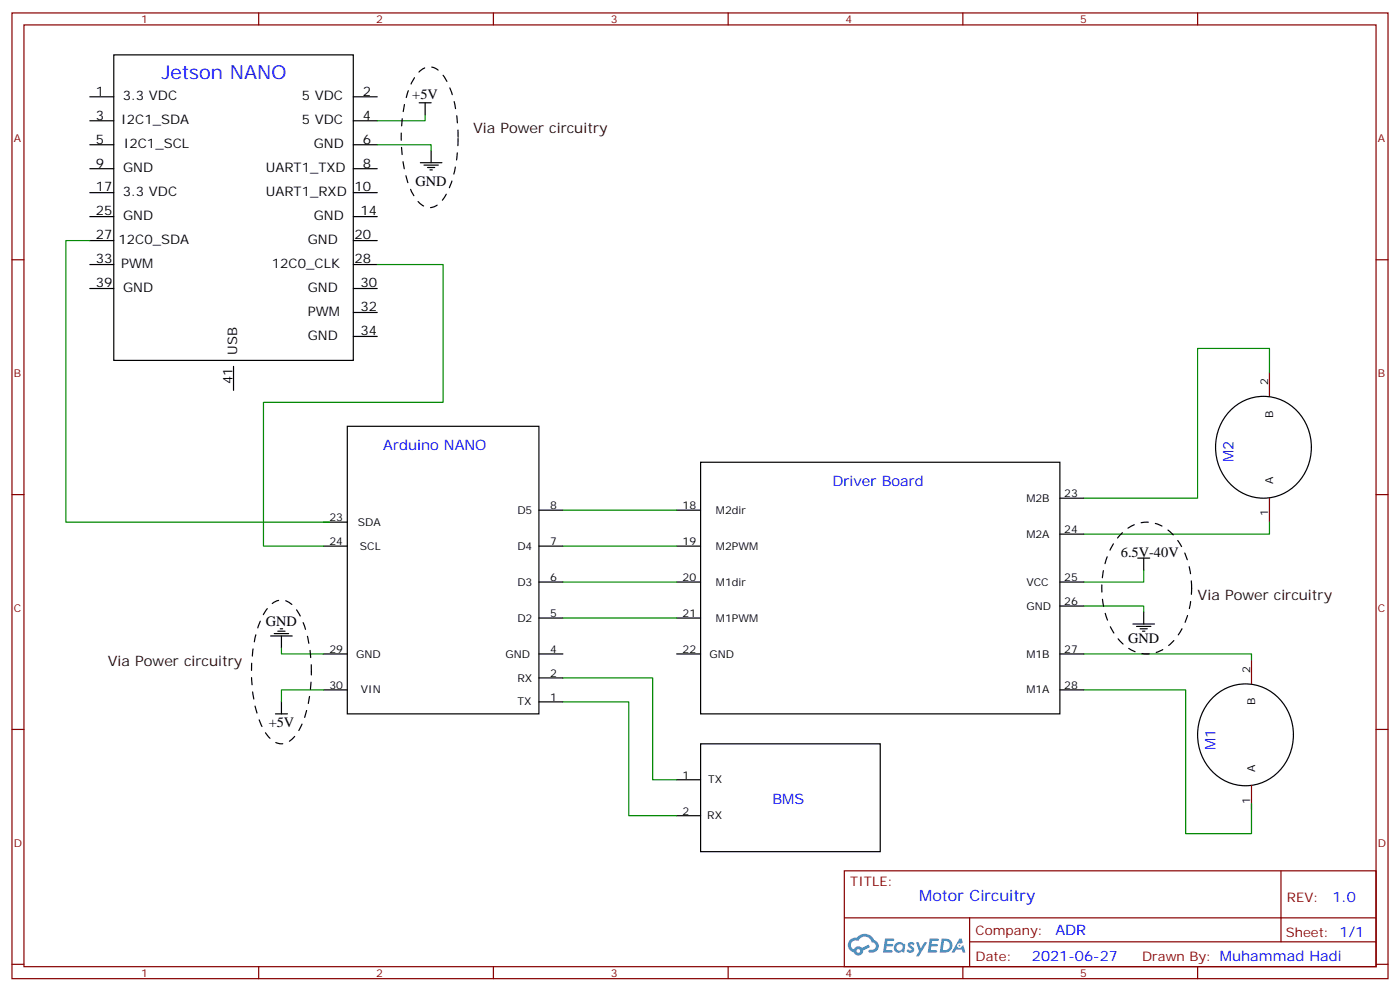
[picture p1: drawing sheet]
<svg xmlns="http://www.w3.org/2000/svg" width="412mm" height="292mm" viewBox="0 0 412 292" stroke-linecap="round" stroke-linejoin="round" font-family="sans-serif">
<g fill="none" stroke="#000" stroke-width=".35">
<path d="M33.5 16.2h70.6v89.9h-70.6zM26.5 35.6h7M26.5 28.5h7M104.1 35.6h7M104.1 28.5h7M26.5 56.7h7M26.5 49.7h7M26.5 42.6h7M104.1 56.7h7M104.1 49.7h7M104.1 42.6h7M26.5 77.9h7"/>
<path d="M26.5 70.8h7M26.5 63.8h7M104.1 77.9h7M104.1 70.8h7M104.1 63.8h7M26.5 84.9h7M104.1 84.9h7M104.1 99.1h7M104.1 92h7M68.8 107.9v7"/>
</g>
<g fill="none" stroke="#870000" stroke-width=".35">
<path d="M3.5 3.8h405.4v284.3h-405.4zM7.1 7.3h398.2v277.3h-398.2zM76.2 3.8v3.5M145.3 3.8v3.5M214.5 3.8v3.5M283.6 3.8v3.5M352.8 3.8v3.5M3.5 76.5h3.6M405.3 76.5h3.6M3.5 145.6h3.6M405.3 145.6h3.6M3.5 214.8h3.6"/>
<path d="M405.3 214.8h3.6M248.7 256.4h156.6v28.2h-156.6zM377.3 256.4v20.9M248.7 270.2h156.5M285.6 277.3h119.6M285.6 270.2v14.2M3.5 283.9h3.6M76.2 284.6v3.5M145.3 284.6v3.5M214.5 284.6v3.5M283.6 284.6v3.5M352.8 284.6v3.5"/>
<path d="M405.3 283.9h3.6"/>
</g>
<g fill="#5487ff">
<path d="M267.7 277.6a1.22 1.22 0 0 1 1.7 .2l-.4 .6a.47 .47 0 0 0-.3-.4 .47 .47 0 0 0-.5 .2l.1 .2a1.14 1.14 0 0 1 .8 1.8 1.14 1.14 0 0 1-1.9 0l-.2-.2 .5-.6 .7 .5a.29 .29 0 0 0 .3-.3 .29 .29 0 0 0-.2-.3 1.04 1.04 0 0 1-.6-1.7z"/>
<path d="M260.7 276.3h2.4l.3 .2-.2 .5-1.8 .1-.1 .8h1.5l.3 .4-.3 .4h-1.6l-.2 1.1h1.7l.2 .3-.2 .3-2.6 .1z"/>
<path d="M273.8 276.3h2.4l.3 .2-.1 .5-1.8 .1-.2 .8h1.6l.3 .4-.4 .4h-1.6l-.1 1.1h1.7l.2 .3-.2 .3-2.6 .1z"/>
<path d="M282.6 276.3h.7l.3 1.3-.6 .3a.69 .69 0 0 0-1 .3 .69 .69 0 0 0 .4 .9 .69 .69 0 0 0 .9-.6l.5-.2 .6 2.2h-.8l-.2-.9h-1.8l-.5 .9h-.8z"/>
<path d="M269.8 277.4h.8l.6 1.8 1.1-1.8h.9l-2.6 4.2h-.8l.9-1.5z"/>
<path d="M277.4 276.3l-.6 4.2h1.3a2.11 2.11 0 0 0 2.5-2.1 2.11 2.11 0 0 0-2.5-2.1zM278.1 277.1a1.39 1.39 0 0 1 1.7 1.4 1.39 1.39 0 0 1-1.8 1.3h-.3z"/>
<path d="M263.7 277.9a1.54 1.54 0 0 0-.1 2.2 1.54 1.54 0 0 0 2.2 .1l.6 .3 .3-2.3-.2-.3h-.4a1.49 1.49 0 0 0-2.4 0zM264 278.9a.94 .94 0 0 1 1.8 0 .94 .94 0 0 1-1.8 0z"/>
<path d="M250.4 276.7a2.18 2.18 0 0 0 1.1 3.7 1.44 1.44 0 0 0 1.6 .9 1.44 1.44 0 0 0 1.2-1.4l2-1.1-.5-.7-1.9 1a1.47 1.47 0 0 0-2.4 .4 1.39 1.39 0 0 1-.7-1.9 1.39 1.39 0 0 1 2-.5 2.12 2.12 0 0 1 2.2-1.3 2.12 2.12 0 0 1 1.9 1.7 1.14 1.14 0 0 1 1.1 1.4 1.14 1.14 0 0 1-1.7 .7 .43 .43 0 0 0-.5 .4 .43 .43 0 0 0 .4 .5 1.98 1.98 0 0 0 2.5-1.2 1.98 1.98 0 0 0-1.2-2.6 3.1 3.1 0 0 0-5.3-.6l-.9 .1zM252.3 280a.55 .55 0 0 1 1.1 0 .55 .55 0 0 1-1.1 0z"/>
<circle cx="282.6" cy="278.4" r=".26"/>
</g>
<g fill="none" stroke="#000" stroke-width=".35">
<path d="M123.5 30.3h3.5M125.2 30.3v3.5M123.8 47.9h6.4M124.9 48.6h4.2M125.9 49.3h2.2M126.6 50h.8M127 44.4v3.5M102.3 125.5h56.4v84.7h-56.4zM206.4 136.1h105.8v74.1h-105.8zM362.2 121.1a13.8 13.8 0 0 1 23.5 6.1 14.8 14.8 0 0 1-15 19.4 15.1 15.1 0 0 1-10.2-23.3zM95.2 153.7h7.1M158.7 150.2h7.1"/>
<path d="M199.3 150.2h7.1M312.2 157.3h7.1M312.2 146.7h7.1M95.2 160.8h7.1M158.7 160.8h7.1M158.7 171.4h7.1M199.3 160.8h7.1M199.3 171.4h7.1M312.2 171.4h7.1M312.2 178.4h7.1M335.1 164.3h3.6M336.9 164.3v3.6"/>
<path d="M79.7 187.3h6.4M80.8 186.5h4.2M81.8 185.8h2.2M82.5 185.1h.8M82.9 187.3v3.5M95.2 192.5h7.1M158.7 192.5h7.1M158.7 182h7.1M158.7 199.6h7.1M199.3 192.5h7.1M199.3 182h7.1M312.2 192.5h7.1"/>
<path d="M333.7 183.7h6.4M334.8 184.4h4.2M335.8 185.1h2.2M336.5 185.8h.8M336.9 180.2v3.5M81.1 210.2h3.6M82.9 206.7v3.5M95.2 203.1h7.1M158.7 206.7h7.1M206.4 219h52.9v31.8h-52.9zM312.2 203.1h7.1M356.9 205.8a13.8 13.8 0 0 1 23.5 6.1 14.8 14.8 0 0 1-15 19.4 15.1 15.1 0 0 1-10.2-23.3z"/>
<path d="M199.3 229.6h7.1M199.3 240.2h7.1"/>
</g>
<path d="M373.9 109.6v7.1M373.9 146.7v7M368.7 194.3v7.1M368.7 231.4v7" fill="none" stroke="#870000" stroke-width=".35"/>
<g fill="none" stroke="#008700" stroke-width=".35">
<path d="M125.2 33.8v1.8h-14.1M111.1 42.6h15.9v1.8M26.5 70.8h-7.1v82.9h77.6M111.1 77.9h19.4v40.6h-52.9v42.3h17.6M373.9 109.6v-7h-21.1v44.1h-33.5M165.8 150.2h33.5M373.9 153.7v3.6h-54.6M165.8 160.8h33.5M165.8 171.4h33.5M319.3 178.4h17.6v1.8M336.9 167.9v3.5h-17.6M82.9 190.8v1.7h12.3"/>
<path d="M165.8 199.6h26.5v30h7M165.8 182h33.5M319.3 192.5h49.4v1.8M95.2 203.1h-12.3v3.6M165.8 206.7h19.4v33.5h14.1M319.3 203.1h29.9v42.4h19.5v-8.9"/>
</g>
<path d="M134.9 40.4a35.5 35.5 0 0 0-3.7-17.2 5.5 5.5 0 0 0-5.5-3.4 7.9 7.9 0 0 0-4.5 4.6 43.5 43.5 0 0 0 0 32 7.2 7.2 0 0 0 5.4 4.7 6 6 0 0 0 4.6-3.5 35.5 35.5 0 0 0 3.7-17.2M351 173.1a21.7 21.7 0 0 0-7.2-17.3 9.9 9.9 0 0 0-14 1.9 25.5 25.5 0 0 0-3.8 24.2 15.2 15.2 0 0 0 9.3 10.3 10.6 10.6 0 0 0 11.4-4.7 24 24 0 0 0 4.3-14.4M91.7 197.8a35.4 35.4 0 0 0-3.9-17.5 5.8 5.8 0 0 0-5.8-3.5 8.2 8.2 0 0 0-4.7 4.7 43.2 43.2 0 0 0 0 32.7 7.5 7.5 0 0 0 5.6 4.8 6.3 6.3 0 0 0 4.9-3.6 35.4 35.4 0 0 0 3.9-17.6" fill="none" stroke="#000" stroke-width=".35" stroke-dasharray="2.1 2.1"/>
<text font-size="5.6" fill="#00f" x="47.6" y="23.2">Jetson NANO</text>
<text font-size="4.6" fill="#00f" x="270.8" y="265.4">Motor Circuitry</text>
<g font-size="4.2">
<text x="121.4" y="29.2">+5V</text>
<text x="122.4" y="54.7">GND</text>
<text x="330.2" y="164.1">6.5V-40V</text>
<text x="78.3" y="184.2">GND</text>
<text x="332.3" y="189.4">GND</text>
<text x="79.1" y="214.1">+5V</text>
</g>
<g font-size="4.2" fill="#300">
<text x="139.3" y="39.1">Via Power circuitry</text>
<text x="352.8" y="176.7">Via Power circuitry</text>
<text x="31.7" y="196.1">Via Power circuitry</text>
</g>
<g font-size="4.2" fill="#00f">
<text x="112.9" y="132.6">Arduino NANO</text>
<text x="363.4" y="136.1" transform="rotate(-90 363.4 136.1)">M2</text>
<text x="245.2" y="143.2">Driver Board</text>
<text x="358.1" y="220.8" transform="rotate(-90 358.1 220.8)">M1</text>
<text x="227.5" y="236.6">BMS</text>
<text x="392.5" y="265.7">1.0</text>
<text x="310.9" y="275.2">ADR</text>
<text x="304" y="283">2021-06-27</text>
</g>
<g font-size="3.9">
<text x="28.2" y="28.2">1</text>
<text x="36.2" y="29.6">3.3 VDC</text>
<text x="88.9" y="29.6">5 VDC</text>
<text x="106.9" y="28.2">2</text>
<text x="28.2" y="35.2">3</text>
<text x="106.9" y="35.2">4</text>
<text x="35.7" y="36.6">I2C1_SDA</text>
<text x="88.9" y="36.6">5 VDC</text>
<text x="28.2" y="42.3">5</text>
<text x="36.5" y="43.7">I2C1_SCL</text>
<text x="92.4" y="43.7">GND</text>
<text x="106.9" y="42.3">6</text>
<text x="28.2" y="49.3">9</text>
<text x="36.3" y="50.7">GND</text>
<text x="78.3" y="50.7">UART1_TXD</text>
<text x="106.9" y="49.3">8</text>
<text x="28.2" y="56.4">17</text>
<text x="36.2" y="57.8">3.3 VDC</text>
<text x="78.3" y="57.8">UART1_RXD</text>
<text x="104.4" y="56.4">10</text>
<text x="28.2" y="63.4">25</text>
<text x="36.3" y="64.8">GND</text>
<text x="92.4" y="64.8">GND</text>
<text x="106.2" y="63.4">14</text>
<text x="28.2" y="70.5">27</text>
<text x="34.9" y="71.9">12C0_SDA</text>
<text x="90.7" y="71.9">GND</text>
<text x="104.4" y="70.5">20</text>
<text x="28.2" y="77.5">33</text>
<text x="104.4" y="77.5">28</text>
<text x="35.7" y="79">PWM</text>
<text x="80.1" y="79">12C0_CLK</text>
<text x="28.2" y="84.6">39</text>
<text x="36.3" y="86">GND</text>
<text x="90.7" y="86">GND</text>
<text x="106.2" y="84.6">30</text>
<text x="90.7" y="93.1">PWM</text>
<text x="106.2" y="91.7">32</text>
<text x="90.7" y="100.1">GND</text>
<text x="106.2" y="98.7">34</text>
<text x="69.8" y="104.4" transform="rotate(-90 69.8 104.4)">USB</text>
<text x="68.4" y="113.2" transform="rotate(-90 68.4 113.2)">41</text>
</g>
<g font-size="3.9" fill="#800">
<text x="250.5" y="261">TITLE:</text>
<text x="379.1" y="265.7">REV:</text>
<text x="287.4" y="275.2">Company:</text>
<text x="378.7" y="275.8">Sheet: 1/1</text>
<text x="287.4" y="282.9">Date:</text>
<text x="336.4" y="282.9">Drawn By: Muhammad Hadi</text>
</g>
<g font-size="3.2" fill="#800">
<text x="41.6" y="6.8">1</text>
<text x="110.8" y="6.8">2</text>
<text x="179.9" y="6.8">3</text>
<text x="249.1" y="6.8">4</text>
<text x="318.2" y="6.8">5</text>
<text x="4.1" y="41.9">A</text>
<text x="405.9" y="41.9">A</text>
<text x="4.1" y="111.1">B</text>
<text x="405.9" y="111.1">B</text>
<text x="4.1" y="180.2">C</text>
<text x="405.9" y="180.2">C</text>
<text x="4.1" y="249.3">D</text>
<text x="405.9" y="249.3">D</text>
<text x="41.6" y="287.6">1</text>
<text x="110.8" y="287.6">2</text>
<text x="179.9" y="287.6">3</text>
<text x="249.1" y="287.6">4</text>
<text x="318.2" y="287.6">5</text>
</g>
<g font-size="3.2">
<text x="373.6" y="113.4" transform="rotate(-90 373.6 113.4)">2</text>
<text x="375" y="123" transform="rotate(-90 375 123)">B</text>
<text x="375" y="142.5" transform="rotate(-90 375 142.5)">A</text>
<text x="162" y="149.9">8</text>
<text x="201.1" y="149.9">18</text>
<text x="302.3" y="147.7">M2B</text>
<text x="313.5" y="146.3">23</text>
<text x="97" y="153.4">23</text>
<text x="105.4" y="154.8">SDA</text>
<text x="152.4" y="151.3">D5</text>
<text x="210.9" y="151.3">M2dir</text>
<text x="373.6" y="152" transform="rotate(-90 373.6 152)">1</text>
<text x="97" y="160.4">24</text>
<text x="106" y="161.9">SCL</text>
<text x="152.4" y="161.9">D4</text>
<text x="162" y="160.4">7</text>
<text x="201.1" y="160.4">19</text>
<text x="210.9" y="161.9">M2PWM</text>
<text x="302.3" y="158.3">M2A</text>
<text x="313.5" y="156.9">24</text>
<text x="152.4" y="172.4">D3</text>
<text x="162" y="171">6</text>
<text x="201.1" y="171">20</text>
<text x="210.9" y="172.4">M1dir</text>
<text x="302.3" y="172.4">VCC</text>
<text x="313.5" y="171">25</text>
<text x="302.3" y="179.5">GND</text>
<text x="313.5" y="178.1">26</text>
<text x="152.4" y="183">D2</text>
<text x="162" y="181.6">5</text>
<text x="201.1" y="181.6">21</text>
<text x="210.9" y="183">M1PWM</text>
<text x="97" y="192.2">29</text>
<text x="104.9" y="193.6">GND</text>
<text x="148.9" y="193.6">GND</text>
<text x="162" y="192.2">4</text>
<text x="201.1" y="192.2">22</text>
<text x="209" y="193.6">GND</text>
<text x="302.3" y="193.6">M1B</text>
<text x="313.5" y="192.2">27</text>
<text x="97" y="202.8">30</text>
<text x="152.4" y="200.7">RX</text>
<text x="162" y="199.2">2</text>
<text x="313.5" y="202.8">28</text>
<text x="368.3" y="198.1" transform="rotate(-90 368.3 198.1)">2</text>
<text x="106.3" y="204.2">VIN</text>
<text x="152.4" y="207.7">TX</text>
<text x="162" y="206.3">1</text>
<text x="302.3" y="204.2">M1A</text>
<text x="369.7" y="207.7" transform="rotate(-90 369.7 207.7)">B</text>
<text x="369.7" y="227.2" transform="rotate(-90 369.7 227.2)">A</text>
<text x="201.1" y="229.2">1</text>
<text x="208.6" y="230.6">TX</text>
<text x="201.1" y="239.8">2</text>
<text x="368.3" y="236.6" transform="rotate(-90 368.3 236.6)">1</text>
<text x="208.3" y="241.2">RX</text>
</g>
</svg>
